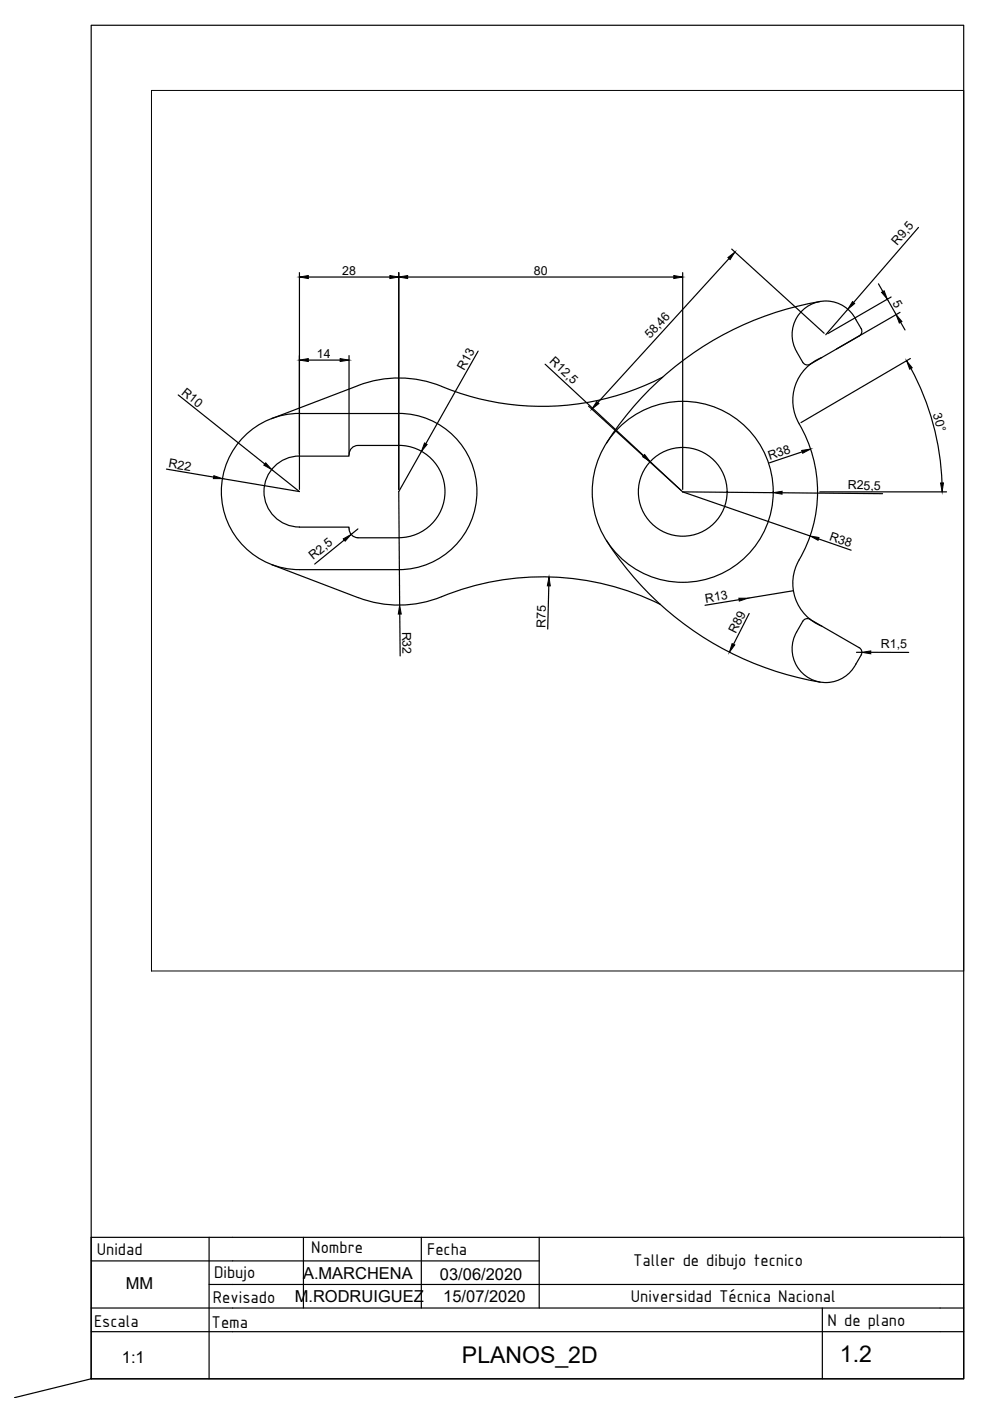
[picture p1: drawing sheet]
<svg xmlns="http://www.w3.org/2000/svg" width="210mm" height="297mm" viewBox="0 0 210 297" stroke-linecap="round" stroke-linejoin="round" font-family="sans-serif">
<!-- layer: 0 -->
<g fill="none" stroke="#000" stroke-width=".25">
<path d="M140.5 80a55.7 55.7 0 0 1-46.9 1.9M173.9 63.9a66.9 66.9 0 0 0-45.3 30.1M174.2 75.8a9.9 9.9 0 0 0-4.2 15.1 28.8 28.8 0 0 1-1 28.7 9.8 9.8 0 0 0 5.2 13.2M181.5 67.8l1.1 1.9M181.5 67.8a7.1 7.1 0 0 0-9.8-3.1 7.1 7.1 0 0 0-2.8 9.8l1.3 2.3M182.6 69.7a1.13 1.13 0 0 1-.4 1.5l-10.4 6a1.13 1.13 0 0 1-1.6-.4M51.3 93a16.5 16.5 0 0 1 12.2-5.3h21.1a16.6 16.6 0 0 1 16.5 16.5 16.6 16.6 0 0 1-16.6 16.6h-21a16.6 16.6 0 0 1-15.2-9.9 16.6 16.6 0 0 1 3-17.9zM63.5 96.7a7.5 7.5 0 0 0-7.5 7.5 7.5 7.5 0 0 0 7.5 7.5l10.5 .1v.3M74 96.3v.4h-10.5M84.5 94.4h-8.6a1.87 1.87 0 0 0-1.9 1.9M84.6 94.4a9.8 9.8 0 0 1 9.7 9.8 9.8 9.8 0 0 1-9.7 9.8h-8.7a1.91 1.91 0 0 1-1.9-1.9M93.6 81.9a24.1 24.1 0 0 0-17.6-.2l-18.4 7.1"/>
<path d="M57.6 119.7l18.4 7M128.6 114.6a67 67 0 0 0 45.3 30M76 126.7a24.9 24.9 0 0 0 19.7-1 56.3 56.3 0 0 1 44.3 2.5M170.4 131.4a1.09 1.09 0 0 1 1.4-.1l10.4 6a1.15 1.15 0 0 1 .4 1.6 12 12 0 0 1-3.3 4.4 7.1 7.1 0 0 1-9-.4 7.1 7.1 0 0 1-1.4-8.9zM19.3 267.3h95M19.3 277.3h180M44.3 272.3h155M44.3 262.3v30M64.3 262.3v15M89.3 262.3v15M114.3 262.3v15M199.3 262.3h-180v30"/>
<path d="M19.3 282.3h180"/>
<circle cx="144.8" cy="104.3" r="19.2"/>
<circle cx="144.8" cy="104.3" r="9.4"/>
</g>
<!-- layer: cotas -->
<g fill="none" stroke="#000" stroke-width=".25">
<path d="M63.5 57.8v46M65.4 58.7h17.3M84.5 57.8v46M86.4 58.7h56.5M144.7 57.8v46M154.6 54.8l-27.8 30.5M155.1 52.8l19.6 17.9M194.7 48.2l-13.7 15.9M65.4 76.3h6.7M74 75.4v20.8M101.4 74.4l-11.1 19.7M115.6 77.2l20.9 19.4"/>
<path d="M179.8 65.6l-4.7 5.4M186.3 60.2l.9 1.6M188.1 63.4l1.9 3.3M188.9 63l-13.4 7.7M190.8 66.2l-13.4 7.8M191 68.3l.9 1.7M193 76l-23.2 13.6M193.1 78.1a55 55 0 0 1 6.6 24.3M35.3 99.5l10 1.7M37.8 83.7l18.3 14.7M57.6 99.5l5.9 4.7-16.4-2.7M89.4 95.7l-4.9 8.5 .2 24.1"/>
<path d="M124.8 86.1l19.6 17.9M137.8 97.9l6.9 6.4M170.1 95.8l-7 2.3M73 114.5l-6.3 5.1M75.9 112.1l-1.5 1.2M144.7 104.3l19.2 .2M144.7 104.3l27.1 9.3M165.8 104.5l21.3 .2M173.6 114.3l6.9 2.3M173.8 104.3h26.9M84.8 130.2v8.9M116.4 124.2l-.3 9.2"/>
<path d="M156.7 127.1l-7.2 1.2M158.8 130.1l-3.3 6.5M168.2 125.2l-9.6 1.6M181.6 138.3h1.1M184.6 138.3h8.1M19.3 292.3v-286.9h185v286.9h-185l-16.2 4"/>
</g>
<g fill="#000" stroke="#000" stroke-width=".21">
<path d="M63.5 58.7l1.9-.3v.7zM82.7 58.4l1.8 .3-1.8 .4zM84.5 58.7l1.9-.3v.7zM142.9 58.4l1.8 .3-1.8 .4zM154.3 54.6l1.5-1.2-1 1.6zM63.5 76.3l1.9-.3v.6zM72.1 76l1.9 .3-1.9 .3zM180.7 63.9l.5 .4-1.4 1.3zM186.9 62l.6-.3 .6 1.7zM190 66.7l1.2 1.5-.5 .3zM192.2 76.5l1.2 1.5-.5 .3zM56.3 98.1l1.3 1.4-1.7-.9z"/>
<path d="M90 93.9l.6 .3-1.2 1.5zM126.5 85.1l.5 .5-1.5 1.1zM136.7 96.4l1.1 1.5-1.5-1.1zM170 95.5l1.9-.3-1.7 .9zM45.3 100.9l1.8 .6h-1.9zM72.8 114.3l1.6-1-1.2 1.4zM163.9 104.5l1.9-.3v.6zM171.8 113.6l1.8 .4-.2 .6zM199.4 102.4h.6l-.2 1.9zM84.7 128.3l.4 1.9h-.7zM116.4 122.3l.3 1.9h-.7zM155.2 136.5l.6 .2-1.1 1.6z"/>
<path d="M156.7 126.8h1.9l-1.9 .6zM182.7 138.3l1.9-.3v.6z"/>
</g>
<!-- layer: CajetinLine -->
<path d="M174.4 277.3v15M199.3 272.3h5v20h-185M199.3 262.3h5v10M199.3 277.3h5M199.3 282.3h5" fill="none" stroke="#000" stroke-width=".25"/>
<!-- layer: cotas -->
<path d="M32.1 19.2h172.2v186.7h-172.2z" fill="none" stroke="#000" stroke-width=".21"/>
<g font-size="4.9">
<text x="97.9" y="289">PLANOS_2D</text>
<text x="178.1" y="288.7">1.2</text>
</g>
<g font-size="3.9">
<text x="20.5" y="266">Unidad</text>
<text x="66" y="265.7">Nombre</text>
<text x="90.6" y="266">Fecha</text>
<text x="134.2" y="268.5">Taller de dibujo tecnico</text>
<text x="45.4" y="270.9">Dibujo</text>
<text x="19.9" y="281.3">Escala</text>
<text x="44.9" y="281.5">Tema</text>
<text x="45.1" y="276.2">Revisado</text>
<text x="133.7" y="276">Universidad Técnica Nacional</text>
<text x="175.5" y="281.1">N de plano</text>
</g>
<g font-size="3.5">
<text x="26.7" y="273.3">MM</text>
<text x="62.5" y="276">M.RODRUIGUEZ</text>
<text x="64.2" y="271.3">A.MARCHENA</text>
<text x="93.3" y="271.3">03/06/2020</text>
<text x="94" y="276.1">15/07/2020</text>
<text x="25.9" y="289">1:1</text>
</g>
<g font-size="2.6">
<text x="190.2" y="52.1" transform="rotate(-49 190.2 52.1)">R9,5</text>
<text x="72.6" y="58.2">28</text>
<text x="113.2" y="58.2">80</text>
<text x="189.1" y="64.2" transform="rotate(60 189.1 64.2)">5</text>
<text x="137.8" y="71.9" transform="rotate(-48 137.8 71.9)">58,46</text>
<text x="67.2" y="75.9">14</text>
<text x="116.4" y="76.8" transform="rotate(43 116.4 76.8)">R12,5</text>
<text x="38.3" y="83.5" transform="rotate(39 38.3 83.5)">R10</text>
<text x="98.4" y="78.7" transform="rotate(-61 98.4 78.7)">R13</text>
<text x="197.8" y="87.9" transform="rotate(75 197.8 87.9)">30°</text>
<text x="35.6" y="99" transform="rotate(10 35.6 99)">R22</text>
<text x="163.2" y="97.6" transform="rotate(-19 163.2 97.6)">R38</text>
<text x="179.8" y="103.8" transform="rotate(1 179.8 103.8)">R25,5</text>
<text x="66.4" y="118.8" transform="rotate(-39 66.4 118.8)">R2,5</text>
<text x="175.7" y="114.5" transform="rotate(19 175.7 114.5)">R38</text>
<text x="149.7" y="127.8" transform="rotate(-9 149.7 127.8)">R13</text>
<text x="85.3" y="133.9" transform="rotate(90 85.3 133.9)">R32</text>
<text x="115.6" y="133.1" transform="rotate(-88 115.6 133.1)">R75</text>
<text x="156" y="134.5" transform="rotate(-63 156 134.5)">R89</text>
<text x="186.8" y="137.5">R1,5</text>
</g>
</svg>
